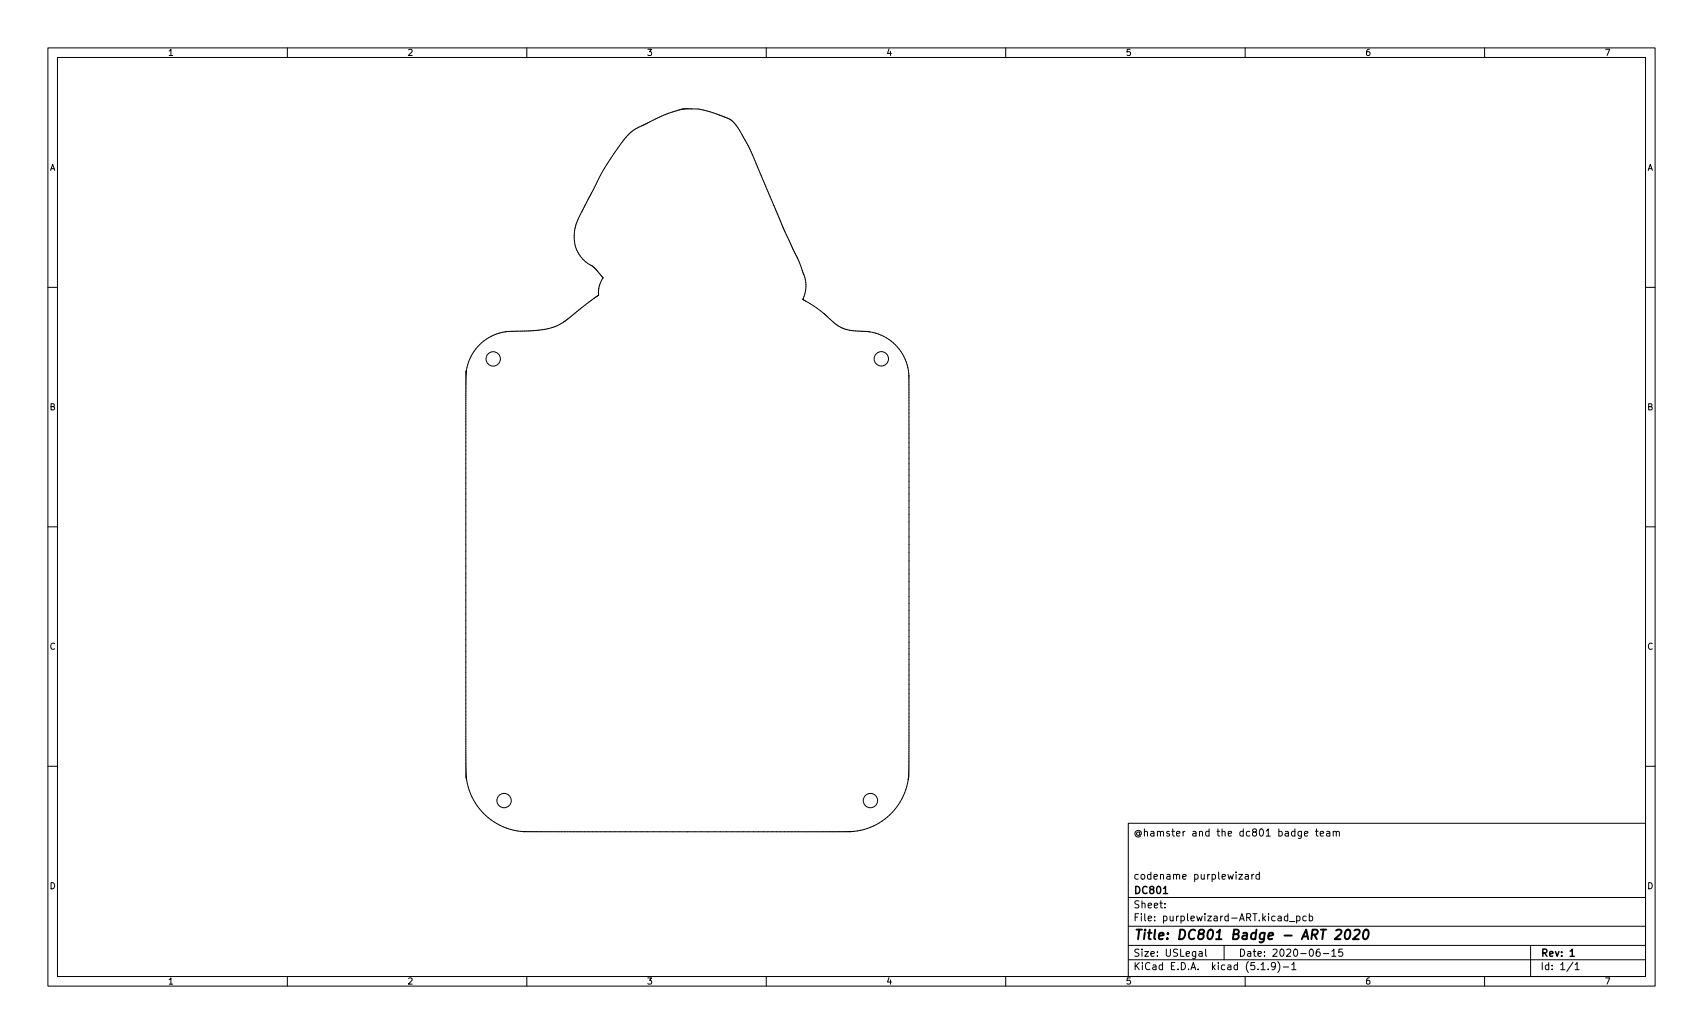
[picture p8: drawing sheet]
<svg xmlns="http://www.w3.org/2000/svg" width="356mm" height="216mm" viewBox="0 0 356 216" stroke-linecap="round" stroke-linejoin="round" font-family="sans-serif">
<g fill="none" stroke="#000" stroke-width=".21">
<path d="M10 10h335.6v195.9h-335.6zM12 12h331.6v191.9h-331.6zM60 10v2M110 10v2M160 10v2M210 10v2M260 10v2M310 10v2M142.7 22.8l-.7 .1a55.6 55.6 0 0 0-9.4 4.1 16 16 0 0 0-4.4 5.1l-.3 .4a75.6 75.6 0 0 0-5 9l-.3 .4a18.8 18.8 0 0 0-2.7 6.8 7 7 0 0 0 4 7l2 2.3M142.7 22.8l.8-.1a10 10 0 0 1 4.1 .5l.7 .1a16.6 16.6 0 0 1 4.6 1.9 30.8 30.8 0 0 1 3.5 5.5l7.2 17.1 3 6.2M142.7 22.8h.1M10 60h2"/>
<path d="M125.9 58a5.3 5.3 0 0 0-.9 3.6l-7.3 5.6M125.9 58h.1M166.6 54h.1M166.6 54l.4 1.1a15.5 15.5 0 0 1 1.3 4.8l-.3 1.5-.3 1.1M343.6 60h2M97.3 77.6v84.7M97.3 77.6h.1M97.4 77.5l-.1 .1M97.4 77.5h.1M97.4 77.4v.1M97.4 77.3v.1M97.4 77.3h.1"/>
<path d="M117.7 67.2a14.5 14.5 0 0 1-7.7 1.9l-1.9 .1a9.9 9.9 0 0 0-10.7 8.1M117.7 67.2h.1M167.7 62.5v.1M167.7 62.6h.1a22 22 0 0 1 5 3.6l.8 .7a8 8 0 0 0 6.6 2.3 9.7 9.7 0 0 1 9.6 9.7l-.1 83.4M10 110h2M343.6 110h2M10 160h2M343.6 160h2M97.3 162.3l.1 .1M97.4 162.4h.1M97.4 162.4v.1M97.4 162.5h.1"/>
<path d="M97.4 162.5v.1M97.4 162.6h.1M97.4 162.6v.1M97.4 162.7a12.8 12.8 0 0 0 11.9 10.9M109.3 173.6h.1M109.3 173.6h68.3M177.6 173.6h.1M189.6 162.8a12.8 12.8 0 0 1-12 10.8M189.6 162.7v.1M189.7 162.7h-.1M189.7 162.6v.1M189.7 162.5v.1"/>
<path d="M189.7 162.5h.1M189.7 162.4v.1M189.7 162.4h.1M189.7 162.3v.1M235.6 171.9h108v32h-108zM272.4 174.1l.7-.2-.1-.3h-.4l-.2 .2 .1 .7h.5M274.7 173.6h.5M274.9 173.1v1.3l.3 .2M275.7 174.1l.7-.2-.1-.3h-.4l-.2 .2v.7h.6M277 173.6h.6l.1 1M277.7 173.9l-.5 .1-.2 .2 .2 .4 .5-.1M278.4 173.7l.2-.1h.4v1"/>
<path d="M278.4 173.6v1M279 173.8l.2-.2h.4l.1 1M235.6 197.4h108M235.6 193.4h108M235.6 187.4h108M243.2 189.4v.2M243.2 188.7v.1M250.4 198.7h.6v1M251 199l-.5 .1-.2 .2 .2 .4 .5-.1M251.7 198.2v1.3l.3 .2M255.6 197.4v3M258.7 182.6h.8l-.8 1h.8"/>
<path d="M260 182.6h.6l.1 1M260.7 182.9l-.5 .1-.2 .2 .2 .4 .5-.1M261.4 182.6v1M261.8 182.6l-.4 .3M263 182.6h-.5l-.3 .3 .2 .6h.6M263 182.1v1.5M268.9 191.4l-.4-.1-.3 .3 .1 .6h.6M268.9 190.8v1.5M269.2 192.4h1.2M270.7 191.4l.5-.1 .3 .3-.2 .6h-.6M270.7 191.3v1.5M272.7 191.4l-.4-.1-.3 .3 .2 .6h.5"/>
<path d="M273.4 191.4l.4-.1 .3 .3-.1 .6h-.6M273.4 190.8v1.5M275.5 198.2h-.4a1.01 1.01 0 0 0 0 1.5l.5-.2 .1-.5-.3-.3h-.3l-.3 .3M276.3 199.1h1.2M278.1 198.6l.4-.4v1.5M278.1 199.7h.9M280.3 198.2h-.7l-.1 .7 .2-.2 .5 .1 .2 .2-.1 .5-.2 .2-.6-.2M319.6 197.4v6.5M60 203.9v2M110 203.9v2M160 203.9v2M210 203.9v2"/>
<path d="M235.6 200.4h108M260 203.9v2M263.3 201.4l.4-.4v1.5M263.3 202.5h.9M264.8 202.3v.2M266.3 201.6l-.3 .3-.4-.1-.1-.2 .1-.6h.4l.2 .1a.99 .99 0 0 1-.3 1.4h-.3M266.8 200.8a1.72 1.72 0 0 1 0 2.2M268 201.9h1.1M269.7 201.4l.5-.4v1.5M269.7 202.5h.9M310 203.9v2M328.5 200.9l-1.3 1.9"/>
<path d="M328.9 201.4l.4-.4v1.5M328.9 202.5h.8"/>
<circle cx="103" cy="74.9" r="1.5"/>
<circle cx="184" cy="74.9" r="1.5"/>
<circle cx="105.3" cy="167.2" r="1.5"/>
<circle cx="181.8" cy="167.2" r="1.5"/>
</g>
<path d="M242.9 186.6h.9M327.9 198.6l.4-.4v1.5M327.9 199.7h.8" fill="none" stroke="#000" stroke-width=".3"/>
<path d="M279 194.3l.3-.2h.5l.3 .2v.4l-.1 .3-1.3 1.1h1.2M281.1 194.3l.5-.2a1.19 1.19 0 0 1-.4 2l-.3-.2a1.69 1.69 0 0 1 .2-1.6zM282.8 194.3l.3-.2h.5l.3 .2v.4l-.1 .3-1.3 1.1h1.2M284.9 194.3l.5-.2a1.19 1.19 0 0 1-.4 2l-.3-.2a1.69 1.69 0 0 1 .2-1.6z" fill="none" stroke="#000" stroke-width=".4"/>
<circle cx="143.5" cy="22.7" r=".01" fill="#000" stroke="#000" stroke-width=".21"/>
<text font-size="2.8" x="236.6" y="196.2">Title: DC801 Badge - ART 2020</text>
<g font-size="2.1">
<text x="236.6" y="174.6">@hamster and the dc801 badge team</text>
<text x="236.6" y="183.6">codename purplewizard</text>
<text x="236.6" y="189.7">Sheet:</text>
<text x="236.6" y="186.7">DC801</text>
<text x="236.6" y="192.4">File: purplewizard-ART.kicad_pcb</text>
<text x="236.6" y="202.5">KiCad E.D.A. kicad (5.1.9)-1</text>
<text x="236.6" y="199.7">Size: USLegal</text>
<text x="258.6" y="199.7">Date: 2020-06-15</text>
<text x="321.6" y="199.7">Rev: 1</text>
<text x="321.6" y="202.5">Id: 1/1</text>
</g>
<g font-size="1.8">
<text x="35" y="11.6">1</text>
<text x="85" y="11.6">2</text>
<text x="135" y="11.6">3</text>
<text x="185" y="11.6">4</text>
<text x="235" y="11.6">5</text>
<text x="285" y="11.6">6</text>
<text x="335" y="11.6">7</text>
<text x="10.3" y="35.6">A</text>
<text x="343.9" y="35.6">A</text>
<text x="10.3" y="85.7">B</text>
<text x="343.9" y="85.7">B</text>
<text x="10.3" y="135.6">C</text>
<text x="343.9" y="135.6">C</text>
<text x="10.3" y="185.7">D</text>
<text x="343.9" y="185.7">D</text>
<text x="35" y="205.6">1</text>
<text x="85" y="205.6">2</text>
<text x="135" y="205.6">3</text>
<text x="185" y="205.6">4</text>
<text x="235" y="205.6">5</text>
<text x="285" y="205.6">6</text>
<text x="335" y="205.6">7</text>
</g>
</svg>
